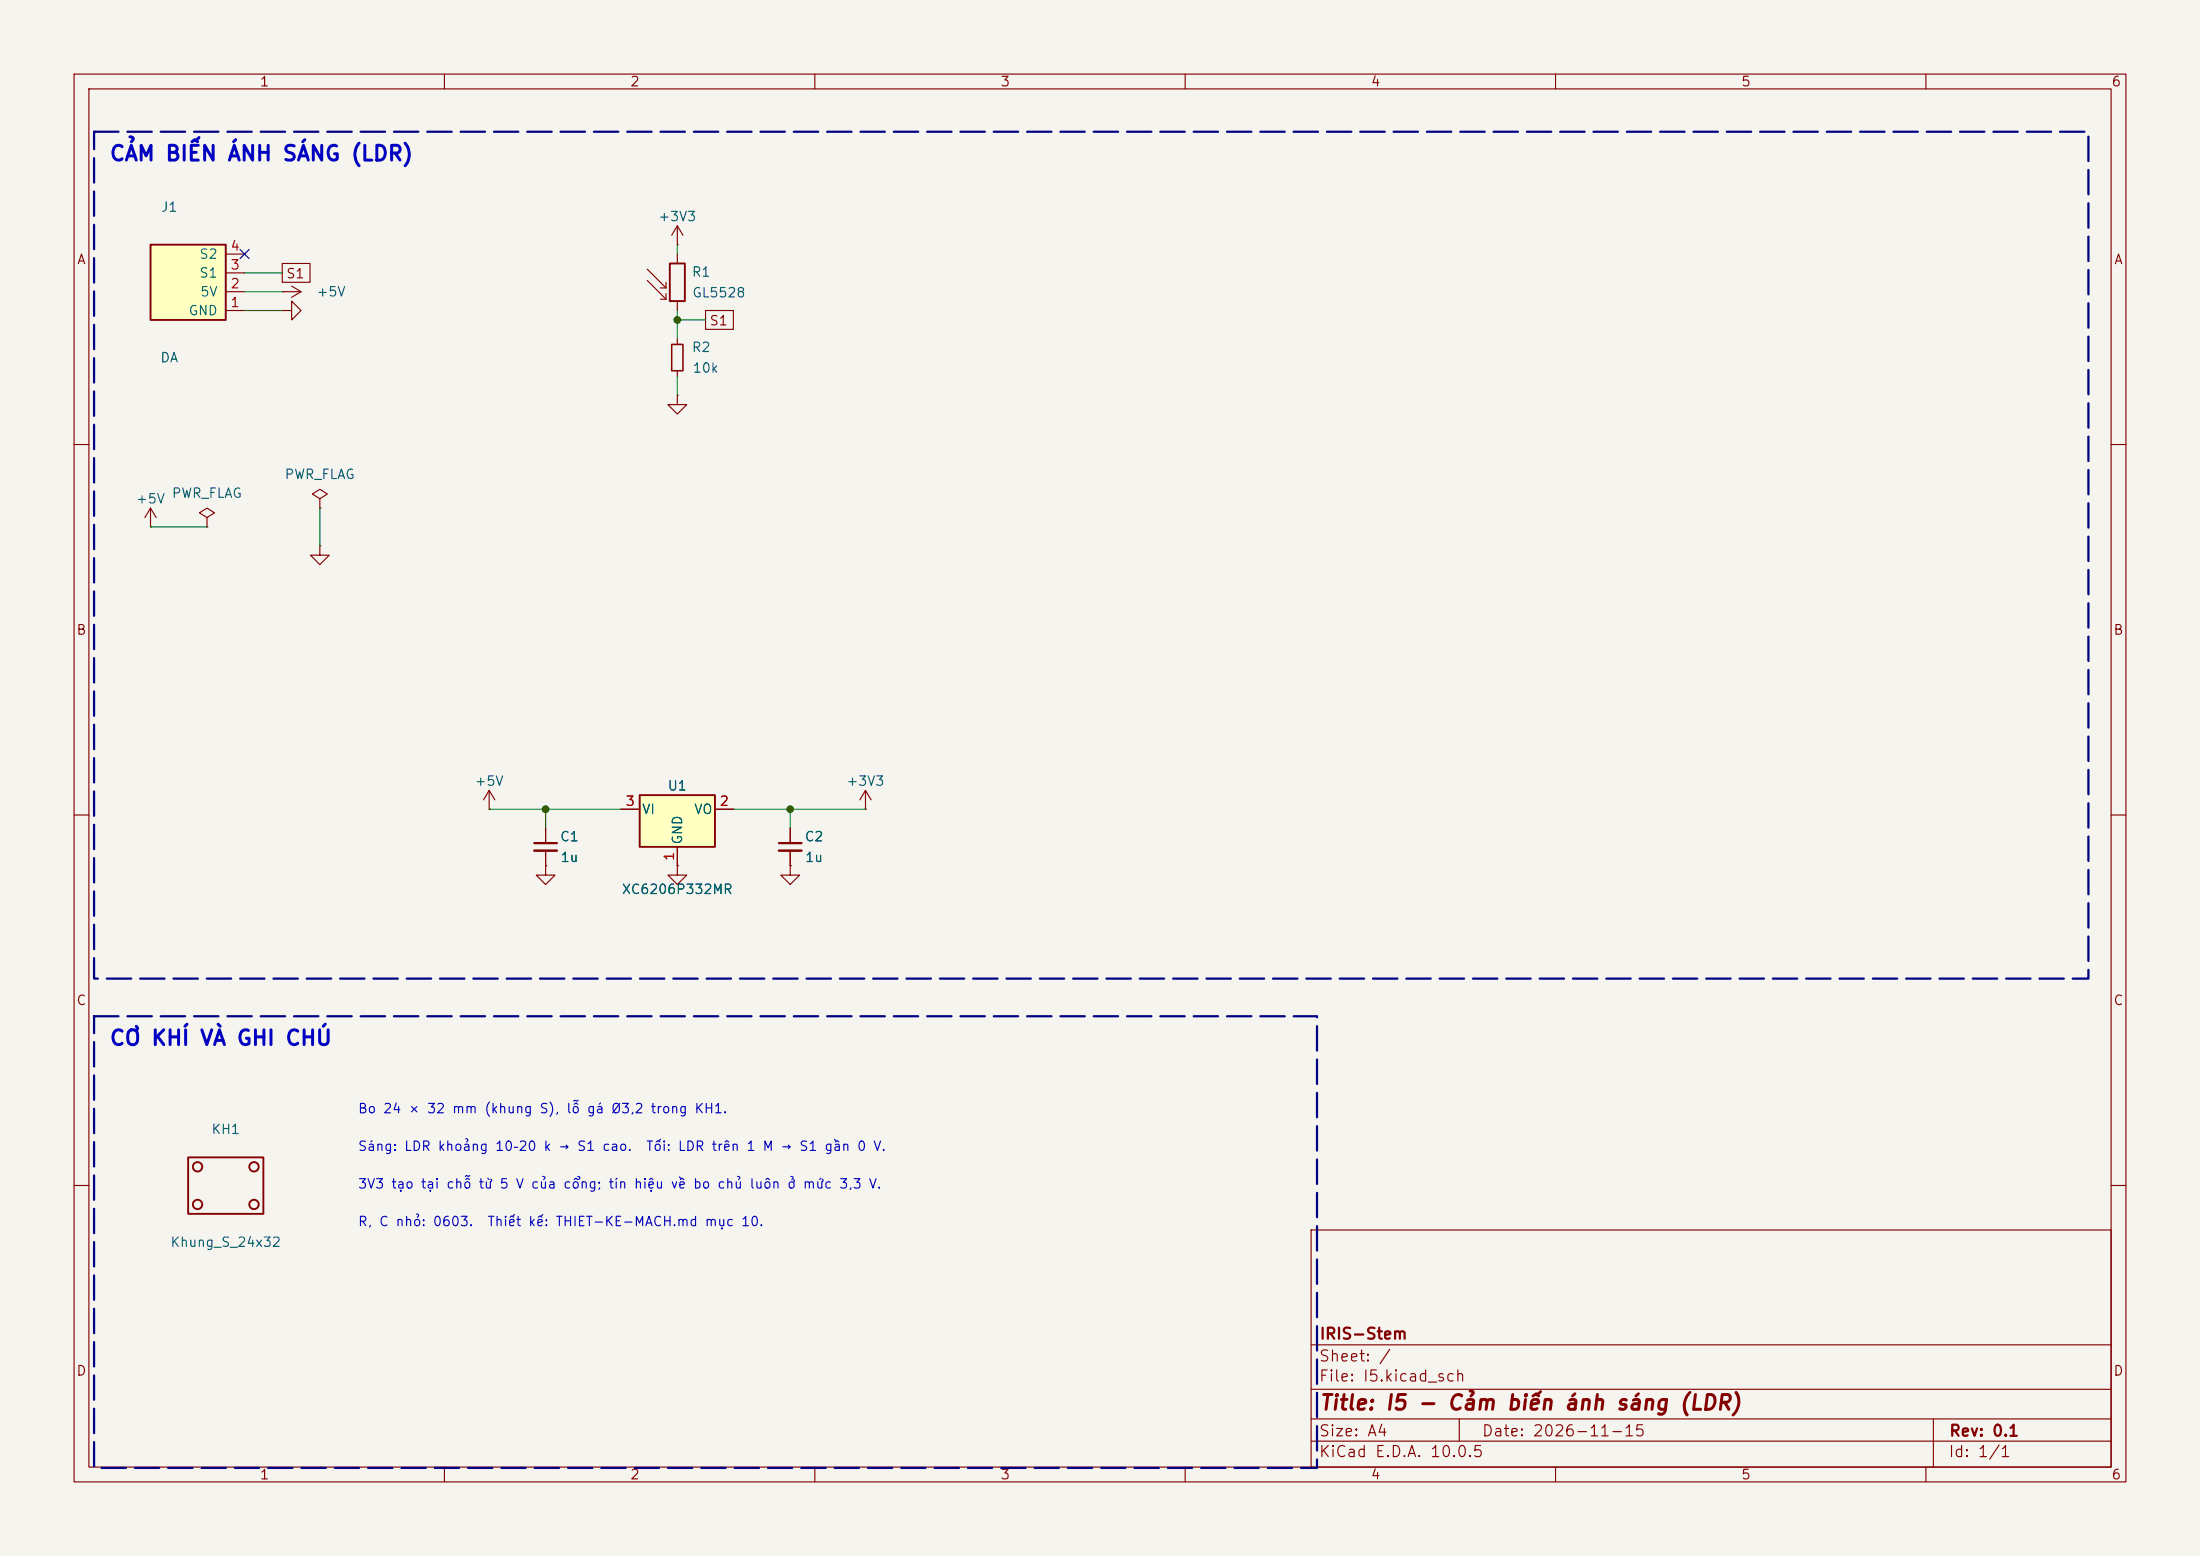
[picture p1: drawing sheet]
<svg xmlns="http://www.w3.org/2000/svg" width="297mm" height="210mm" viewBox="0 0 297 210" stroke-linecap="round" stroke-linejoin="round" font-family="sans-serif">
<path d="M0 0h297v210h-297z" fill="#f5f4ef" stroke="#f5f4ef" stroke-width=".14"/>
<g fill="none" stroke="#840000" stroke-width=".15">
<path d="M10 10h277v190h-277zM12 12h273v186h-273zM60 10v2M110 10v2M160 10v2M210 10v2M260 10v2M91.4 33h.1M91.4 30.5l-.7 1.3M91.4 30.5l.8 1.3M91.4 30.5v2.5M38.1 41.9h1.3v-1.3l1.2 1.3-1.2 1.3v-1.3"/>
<path d="M38.1 41.9h.1M91.4 53.3v1.3h1.3l-1.3 1.3-1.2-1.3h1.2M91.4 53.3h.1M10 60h2M43.2 67.3l1-.6-1-.7-1 .7 1 .6v1.3M43.2 68.6h.1M43.2 73.7v1.2h1.2l-1.2 1.3-1.3-1.3h1.3M43.2 73.7h.1M285 60h2M10 110h2M285 110h2M10 160h2"/>
<path d="M177 166h108v32h-108zM285 160h2M60 198v2M110 198v2M160 198v2M177 194.5h108M177 191.5h108M177 187.5h108M177 181.5h108M197 191.5v3M210 198v2M260 198v2"/>
<path d="M261 191.5v6.5"/>
</g>
<path d="M20.3 33h10.2v10.2h-10.2z" fill="#ffffc2"/>
<g fill="none" stroke="#840000" stroke-width=".25">
<path d="M20.3 33h10.2v10.2h-10.2zM90.4 35.6h2.1v5h-2.1zM25.4 156.2h10.2v7.6h-10.2z"/>
<circle cx="26.7" cy="157.5" r=".63"/>
<circle cx="34.3" cy="157.5" r=".63"/>
<circle cx="26.7" cy="162.6" r=".63"/>
<circle cx="34.3" cy="162.6" r=".63"/>
</g>
<g fill="none" stroke="#840000" stroke-width=".15">
<path d="M30.5 39.4h2.5M30.5 36.8h2.5M30.5 34.3h2.5M38.1 39.4h.1M38.1 39.4h2.5M39.4 38.6l1.2 .8M40.6 39.4l-1.2 .7M87.4 36.3l2.5 2.6M87.4 37.8l2.5 2.6M89.2 38.9h.7M89.9 38.1v.8M89.9 39.6v.8"/>
<path d="M91.4 34.3v1.3M30.5 41.9h2.5M89.2 40.4h.7M91.4 40.6v1.3M91.4 45.7v.8M91.4 50v.8M20.3 71.1h.1M20.3 68.6l-.7 1.3M20.3 68.6l.8 1.3M20.3 68.6v2.5M27.9 69.9l1.1-.7-1.1-.6-1 .6 1 .7v1.2M27.9 71.1h.1"/>
</g>
<path d="M90.7 46.5h1.5v3.5h-1.5z" fill="none" stroke="#840000" stroke-width=".2"/>
<path d="M86.4 107.3h10.1v7h-10.1z" fill="#ffffc2"/>
<path d="M86.4 107.3h10.1v7h-10.1z" fill="none" stroke="#840000" stroke-width=".25"/>
<g fill="none" stroke="#840000" stroke-width=".15">
<path d="M38.1 35.6h3.8v2.5h-3.8zM95.2 41.9h3.8v2.6h-3.8zM66 109.2h.1M66 106.7l-.7 1.3M66 106.7l.8 1.3M66 106.7v2.5M73.7 116.8v1.3h1.2l-1.2 1.3-1.3-1.3h1.3M73.7 116.8h.1M73.7 111.8v2M73.7 114.8v2M83.8 109.2h2.6M91.4 116.8v1.3h1.3l-1.3 1.3-1.2-1.3h1.2"/>
<path d="M91.4 116.8h.1M91.4 114.3v2.5M96.5 109.2h2.6M106.7 116.8v1.3h1.2l-1.2 1.3-1.3-1.3h1.3M106.7 116.8h.1M106.7 111.8v2M106.7 114.8v2M116.8 109.2h.1M116.8 106.7l-.7 1.3M116.8 106.7l.8 1.3M116.8 106.7v2.5"/>
</g>
<path d="M72.1 113.8h3.1M105.2 113.8h3" fill="none" stroke="#840000" stroke-width=".3"/>
<path d="M72.1 114.8h3.1M105.2 114.8h3" fill="none" stroke="#840000" stroke-width=".33"/>
<g fill="none" stroke="#009600" stroke-width=".15">
<path d="M33 39.4h5.1M33 36.8h5.1M91.4 33v1.3M33 41.9h5.1M91.4 41.9v3.8M91.4 50.8v2.5M91.4 43.2h3.8M20.3 71.1h7.6M43.2 68.6v5.1M66 109.2h17.8M73.7 109.2v2.6M99.1 109.2h17.7"/>
<path d="M106.7 109.2v2.6"/>
</g>
<path d="M32.4 33.7l1.2 1.2M33.6 33.7l-1.2 1.2" fill="none" stroke="#000084" stroke-width=".15"/>
<path d="M12.7 17.8h269.2v114.3h-269.2zM12.7 137.2h165.1v60.9h-165.1z" fill="none" stroke="#000084" stroke-width=".3" stroke-dasharray="3.3 1.2"/>
<g fill="#009600" stroke="#009600" stroke-width=".14">
<circle cx="91.4" cy="43.2" r=".46"/>
<circle cx="73.7" cy="109.2" r=".46"/>
<circle cx="106.7" cy="109.2" r=".46"/>
</g>
<g font-size="2" fill="#0000c2">
<text x="14.7" y="22.2">CẢM BIẾN ÁNH SÁNG (LDR)</text>
<text x="14.7" y="141.6">CƠ KHÍ VÀ GHI CHÚ</text>
</g>
<text font-size="2" fill="#840000" x="178" y="190.8">Title: I5 - Cảm biến ánh sáng (LDR)</text>
<g font-size="1.5" fill="#840000">
<text x="178" y="184.1">Sheet: /</text>
<text x="178" y="181.1">IRIS-Stem</text>
<text x="178" y="186.8">File: I5.kicad_sch</text>
<text x="178" y="197">KiCad E.D.A. 10.0.5</text>
<text x="178" y="194.2">Size: A4</text>
<text x="200" y="194.2">Date: 2026-11-15</text>
<text x="263" y="197">Id: 1/1</text>
<text x="263" y="194.2">Rev: 0.1</text>
</g>
<g font-size="1.3" fill="#840000">
<text x="35" y="12">1</text>
<text x="85" y="12">2</text>
<text x="135" y="12">3</text>
<text x="185" y="12">4</text>
<text x="235" y="12">5</text>
<text x="285" y="12">6</text>
<text x="10.3" y="36">A</text>
<text x="285.3" y="36">A</text>
<text x="38.5" y="37.9">S1</text>
<text x="95.7" y="44.2">S1</text>
<text x="10.2" y="86">B</text>
<text x="285.2" y="86">B</text>
<text x="10.2" y="136">C</text>
<text x="285.2" y="136">C</text>
<text x="10.2" y="186">D</text>
<text x="285.2" y="186">D</text>
<text x="35" y="200">1</text>
<text x="85" y="200">2</text>
<text x="135" y="200">3</text>
<text x="185" y="200">4</text>
<text x="235" y="200">5</text>
<text x="285" y="200">6</text>
</g>
<g font-size="1.3" fill="#006464">
<text x="21.6" y="28.9">J1</text>
<text x="26.8" y="35.3">S2</text>
<text x="88.8" y="30.2">+3V3</text>
<text x="26.8" y="37.8">S1</text>
<text x="26.9" y="40.3">5V</text>
<text x="42.6" y="40.3">+5V</text>
<text x="93.3" y="37.7">R1</text>
<text x="93.4" y="40.5">GL5528</text>
<text x="25.4" y="42.9">GND</text>
<text x="93.3" y="47.8">R2</text>
<text x="21.6" y="49.2">DA</text>
<text x="93.4" y="50.6">10k</text>
<text x="38.3" y="65">PWR_FLAG</text>
<text x="18.3" y="68.3">+5V</text>
<text x="23.1" y="67.5">PWR_FLAG</text>
<text x="64" y="106.4">+5V</text>
<text x="90" y="107">U1</text>
<text x="114.2" y="106.4">+3V3</text>
<text x="75.5" y="113.9">C1</text>
<text x="86.6" y="110.2">VI</text>
<text x="93.6" y="110.2">VO</text>
<text x="108.5" y="113.9">C2</text>
<text x="75.6" y="116.7">1u</text>
<text x="92.4" y="114.1" transform="rotate(-90 92.4 114.1)">GND</text>
<text x="108.6" y="116.7">1u</text>
<text x="83.8" y="121">XC6206P332MR</text>
<text x="28.4" y="153.4">KH1</text>
<text x="22.9" y="168.6">Khung_S_24x32</text>
</g>
<g font-size="1.3" fill="#a90000">
<text x="31" y="34.2">4</text>
<text x="31" y="41.8">1</text>
<text x="31" y="39.2">2</text>
<text x="31" y="36.7">3</text>
<text x="84.4" y="109.1">3</text>
<text x="97.1" y="109.1">2</text>
<text x="91.3" y="116.3" transform="rotate(-90 91.3 116.3)">1</text>
</g>
<g font-size="1.3" fill="#0000c2">
<text x="48.2" y="150.6">Bo 24 × 32 mm (khung S), lỗ gá Ø3,2 trong KH1.</text>
<text x="48.2" y="155.7">Sáng: LDR khoảng 10–20 k → S1 cao.</text>
<text x="87.1" y="155.7">Tối: LDR trên 1 M → S1 gần 0 V.</text>
<text x="48.2" y="160.7">3V3 tạo tại chỗ từ 5 V của cổng; tín hiệu về bo chủ luôn ở mức 3,3 V.</text>
<text x="48.2" y="165.8">R, C nhỏ: 0603.</text>
<text x="65.7" y="165.8">Thiết kế: THIET-KE-MACH.md mục 10.</text>
</g>
</svg>
